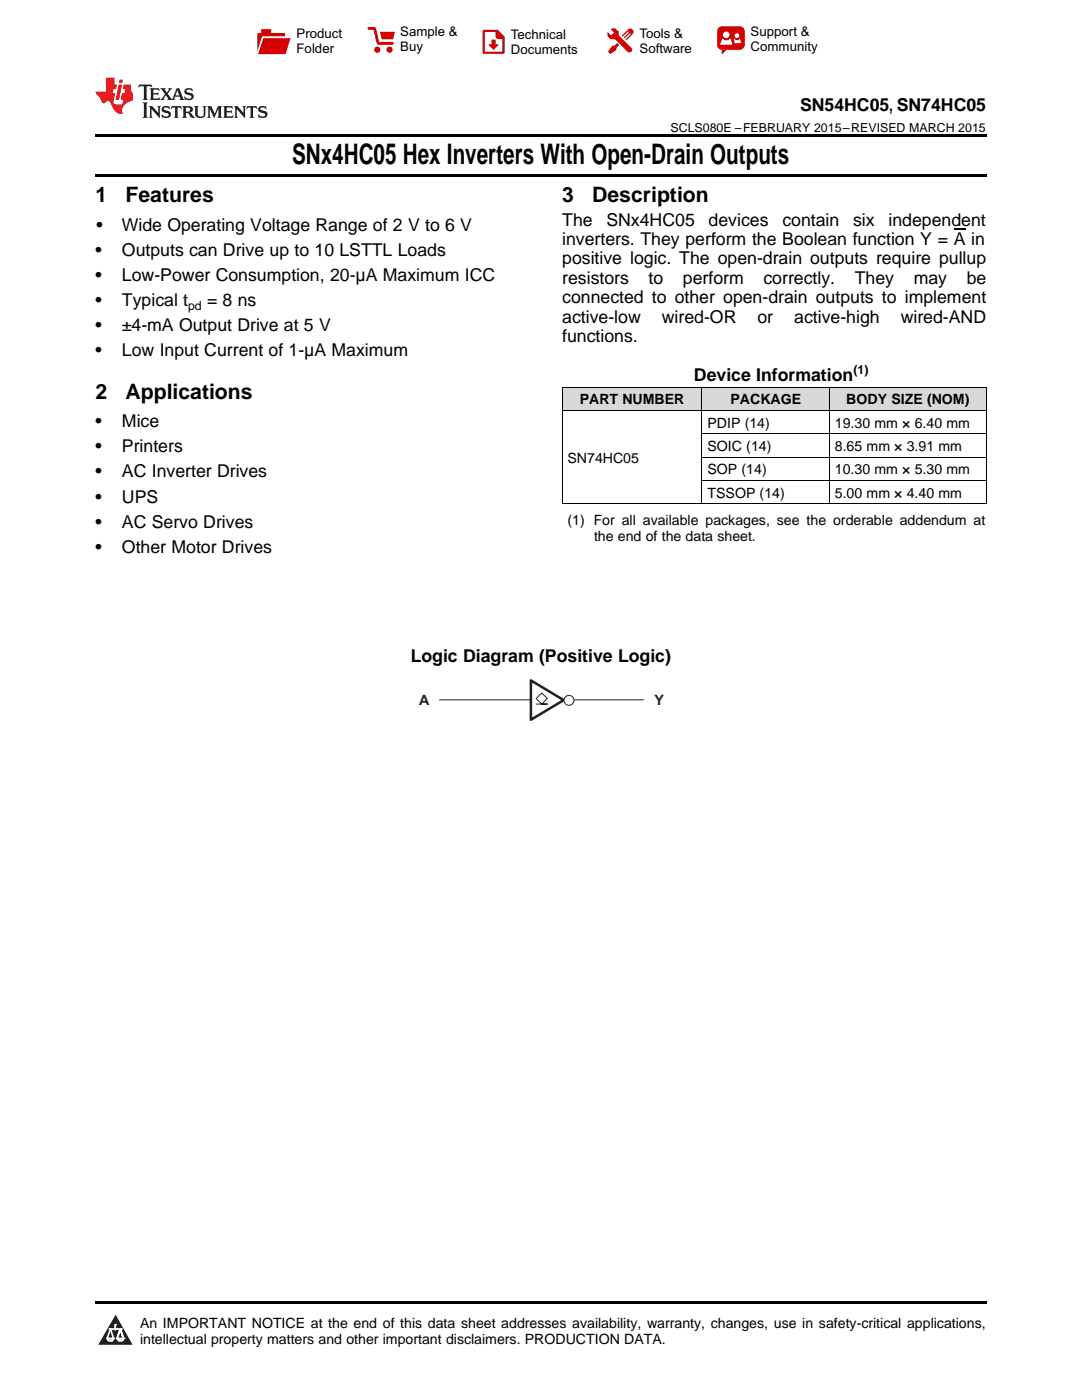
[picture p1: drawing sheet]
<svg xmlns="http://www.w3.org/2000/svg" width="216mm" height="279mm" viewBox="0 0 216 279" stroke-linecap="round" stroke-linejoin="round" font-family="sans-serif">
<g fill="#d8d8d8">
<path d="M112.2 77.3h27.9v4.7h-27.9z"/>
<path d="M140.1 77.3h25.4v4.7h-25.4z"/>
<path d="M165.5 77.3h31.3v4.7h-31.3z"/>
</g>
<path d="M23.1 262.4l3.4 6h-6.9z" fill="#231f20"/>
<path d="M21.4 267.1h1.2l-.3 .5h-.3a.55 .55 0 0 1-.6-.5z" fill-rule="evenodd" fill="#fff"/>
<path d="M21.4 267.1h1.2l-.3 .5h-.3a.55 .55 0 0 1-.6-.5z" fill="none" stroke="#231f20" stroke-width=".34"/>
<path d="M21.4 267.1l1.2 .1-.3 .4h-.5z" fill="none" stroke="#fff" stroke-width=".34"/>
<path d="M23 265.3h.1" fill="none" stroke="#fff" stroke-width=".34"/>
<path d="M23 264.4v.9z" fill="#fff"/>
<path d="M23 264.4v.9z" fill="none" stroke="#fff" stroke-width=".34"/>
<circle cx="23" cy="264.4" r=".17" fill="#fff"/>
<path d="M21.9 265.2h.1" fill="none" stroke="#fff" stroke-width=".34"/>
<path d="M21.9 265.2h2.3z" fill="#fff"/>
<path d="M21.9 265.2h2.3z" fill="none" stroke="#fff" stroke-width=".34"/>
<circle cx="24.2" cy="265.2" r=".17" fill="#fff"/>
<path d="M23.3 267.1h.1" fill="none" stroke="#fff" stroke-width=".34"/>
<path d="M24 265.2l-.7 1.9z" fill="#fff"/>
<path d="M24 265.2l-.7 1.9z" fill="none" stroke="#fff" stroke-width=".34"/>
<path d="M24 265.2l.7 1.9z" fill="#fff"/>
<path d="M24 265.2l.7 1.9z" fill="none" stroke="#fff" stroke-width=".34"/>
<path d="M24.6 267.1h.1" fill="none" stroke="#fff" stroke-width=".34"/>
<circle cx="21.4" cy="267.1" r=".17" fill="#fff"/>
<path d="M22.1 265.2l-.7 1.9z" fill="#fff"/>
<path d="M22.1 265.2l-.7 1.9z" fill="none" stroke="#fff" stroke-width=".34"/>
<path d="M22.1 265.2l.5 1.9z" fill="#fff"/>
<path d="M22.1 265.2l.5 1.9z" fill="none" stroke="#fff" stroke-width=".34"/>
<circle cx="22.6" cy="267.1" r=".17" fill="#fff"/>
<path d="M23.4 267.1h1.3a.65 .65 0 0 1-.7 .5 .65 .65 0 0 1-.6-.5z" fill-rule="evenodd" fill="#fff"/>
<path d="M23.4 267.1h1.3a.65 .65 0 0 1-.7 .5 .65 .65 0 0 1-.6-.5z" fill="none" stroke="#231f20" stroke-width=".34"/>
<path d="M23.4 267.1h1.3l-.4 .5h-.6z" fill="none" stroke="#fff" stroke-width=".34"/>
<path d="M23.3 267.1h.1" fill="none" stroke="#fff" stroke-width=".34"/>
<circle cx="24.7" cy="267.1" r=".17" fill="#fff"/>
<path d="M19 259.7h177.8v.5h-177.8z" fill="#000"/>
<path d="M87.7 139.7h40.7" fill="none" stroke="#241f21" stroke-width=".2"/>
<path d="M105.9 135.8l6.6 3.9-6.6 3.9z" fill="#fff"/>
<path d="M105.9 135.8l6.6 3.9-6.6 3.9z" fill="none" stroke="#241f21" stroke-width=".5"/>
<circle cx="113.5" cy="139.8" r=".99" fill="#fff"/>
<g fill="none" stroke="#241f21" stroke-width=".2">
<path d="M108.1 138.3l1.1 1.1-1.1 1.1-1.1-1.1zM107 140.5h2.2zM108.1 140.5h1.1z"/>
<circle cx="113.5" cy="139.8" r=".99"/>
</g>
<path d="M112.2 77.2h84.6M112.2 77.3v23.3M140.1 77.3v23.3M165.5 77.3v23.3M196.8 77.3v23.3M112.2 81.9h84.6M140.1 95.9h56.7M140.1 91.2h56.7M140.1 86.6h56.7M112.2 100.5h84.6" fill="none" stroke="#000" stroke-width=".2"/>
<path d="M19 34.8h177.8v.5h-177.8zM19 26.8h177.8v.6h-177.8z" fill="#000"/>
<path d="M27.7 16.9l-.1 .6 .6-.3h.5v.2v2.2l-.2 .4h1l-.2-.4v-2.2v-.2h.5l.6 .3-.2-.6zM29.9 17.6l.2 .4v1.6l-.2 .4h1.9l.1-.6a1.09 1.09 0 0 1-1.3 .1v-.6h.6l.4 .2v-.7l-.2 .2h-.8v-.6l.2-.1a1.01 1.01 0 0 1 1 .3l-.1-.6zM32 17.6l.9 1.2-1 1.2h.9l-.2-.3 .5-.7 .5 .7-.3 .3h1.7l-.2-.3 .1-.4h1l.1 .4-.2 .3h1l-.3-.4-.7-2h-.5l-1 2.2-.8-1.1 .9-1.1h-.9l.2 .2-.4 .7-.4-.7 .2-.2zM35.4 18l.4 1h-.8zM37 17.7a.66 .66 0 0 0-.2 .8 .66 .66 0 0 0 .6 .4l.7 .2 .1 .2a.8 .8 0 0 1-.7 .4 .8 .8 0 0 1-.7-.5l.1 .8 .2-.2a.94 .94 0 0 0 1.1 .1 .94 .94 0 0 0 .4-.9 1.48 1.48 0 0 0-1.3-.6v-.4a1.1 1.1 0 0 1 1.2 .2l-.2-.6-.2 .1-.5-.1zM28.5 20.4l.2 .4v2.3l-.2 .4h1l-.2-.4v-2.3l.2-.4zM29.7 21.2l.2 .4v1.5l-.2 .4h.8l-.3-.4 .1-1.3 1.6 1.8v-2l.2-.4h-.7l.2 .2v1.1l-1.2-1.3zM32.5 21.3a.66 .66 0 0 0-.2 .8 .66 .66 0 0 0 .6 .4l.6 .2 .2 .2a.8 .8 0 0 1-.8 .4 .8 .8 0 0 1-.7-.5l.2 .7 .2-.1a.94 .94 0 0 0 1 .1 .94 .94 0 0 0 .5-1 1.47 1.47 0 0 0-1.3-.6l-.1-.3a1.1 1.1 0 0 1 1.3 .2l-.2-.6-.2 .1-.5-.2zM34.3 21.2l-.2 .6a.64 .64 0 0 1 .8-.3v1.6l-.2 .4h1l-.3-.4 .1-1.6a.66 .66 0 0 1 .8 .3l-.2-.6zM36.3 21.2l.3 .4v1.5l-.3 .4h1l-.2-.2v-.7h.5l.1 .1a.8 .8 0 0 0 1.2 .7l-1-1a.62 .62 0 0 0 .6-.5 .62 .62 0 0 0-.6-.7zM37.1 21.5h.1a.48 .48 0 0 1 .6 0 .48 .48 0 0 1 .1 .6l-.2 .1-.6 .1zM38.7 21.2l.2 .2a2.29 2.29 0 0 0 .4 2 1.05 1.05 0 0 0 1.7-.7v-1.3l.2-.2h-.8l.2 .4v1.1a.61 .61 0 0 1-.6 .6 .61 .61 0 0 1-.6-.6v-1.1l.3-.4zM41.3 21.2l.3 .4v1.5l-.3 .4h.8l-.2-.4v-1.4l.8 1.9 .9-1.9v1.4l-.2 .4h.9l-.2-.4v-1.5l.2-.4h-.8l-.7 1.5-.6-1.5zM44.5 21.2l.2 .4v1.5l-.2 .4h1.9l.2-.6a1.1 1.1 0 0 1-1.4 .2v-.7h.6l.4 .2v-.6l-.2 .1-.8 .1v-.6l.2-.1a1.02 1.02 0 0 1 1.1 .2l-.2-.5zM46.7 21.2l.2 .4v1.5l-.2 .4h.8l-.3-.4 .1-1.3 1.6 1.8v-2l.2-.4h-.7l.2 .2v1.1l-1.2-1.3zM49.3 21.2l-.1 .6a.64 .64 0 0 1 .8-.3v1.6l-.3 .4h1l-.2-.4v-1.6a.66 .66 0 0 1 .8 .3l-.1-.6zM51.7 21.3a.66 .66 0 0 0-.2 .7 .66 .66 0 0 0 .7 .5l.6 .2 .1 .2a.8 .8 0 0 1-.7 .4 .8 .8 0 0 1-.7-.5l.1 .7 .2-.1a.94 .94 0 0 0 1.1 .1 .94 .94 0 0 0 .4-1 1.48 1.48 0 0 0-1.2-.6l-.1-.3a1.1 1.1 0 0 1 1.2 .2l-.2-.6-.1 .1-.6-.2z" fill="#231f20"/>
<path d="M21.1 15.5v2.8h-2v.4l.9 .9a.96 .96 0 0 0 1 1 .59 .59 0 0 1 .5-.4 .59 .59 0 0 1 .5 .3l.4 .8a1.61 1.61 0 0 0 2.1 1.3 1.63 1.63 0 0 1 1.1-2.2l.9-.3v-1.5a1.6 1.6 0 0 1-.4-1.7h-1.4l-.2 .9h.5l-.2 .8h-.5l-.2 1v.3h.5l-.2 .9h-.7a.74 .74 0 0 1-1-.6l.3-1.6h-.5l.2-.8h.5l.1-.9h-.4v-1.4zM23.7 16.9l-.7 3h.8l.6-3zM23.8 15.9l-.1 .7h.7l.2-.7z" fill="#ee1d23"/>
<g fill="#d60000">
<path d="M52.1 5.8h2v.8h2.8v4.2h-5.5v-4.2h.7z" fill-rule="evenodd"/>
<path d="M52.4 7.5h5.6l-1 3.3h-5.6z" fill-rule="evenodd"/>
</g>
<path d="M52.4 7.4h5.7l-.1 .1h-5.5l-1.1 3.3z" fill-rule="evenodd" fill="#fff"/>
<path d="M52.4 7.4h5.7l-.1 .1h-5.5l-1.1 3.3z" fill="none" stroke="#fff" stroke-width=".2"/>
<path d="M73.6 5.7h1.1l.7 2.9h2.9" fill="none" stroke="#d60000" stroke-width=".55"/>
<g fill="#d60000">
<path d="M75.8 6.3h3l-.4 1.6h-2.2z" fill-rule="evenodd"/>
<circle cx="75.3" cy="9.9" r=".62"/>
<circle cx="77.7" cy="9.9" r=".62"/>
</g>
<path d="M96.5 6.2h2.7l1.3 1.2v3.1h-4z" fill="none" stroke="#d60000" stroke-width=".44"/>
<g fill="#d60000">
<path d="M98.1 7.9h.8v1h.5l-.9 1.1-1-1v-.1h.6z" fill-rule="evenodd"/>
<path d="M98.9 6.2h.3l1.3 1.2v.4h-1.3l-.3-.4z" fill-rule="evenodd"/>
<path d="M121.9 5.7h.8l.7 .6 .1 .7 2.5 2.5-.8 .8-2.3-2.3-1.1-.2-.6-.6v-.8l.7 .6 .5-.4v-.2l-.5-.5z" fill-rule="evenodd"/>
<path d="M122.2 9.1h.4l.5-.5 .4 .4-.5 .5v.4l-1.2 .9-.5-.5z" fill-rule="evenodd"/>
<path d="M125.3 5.9a.67 .67 0 0 1 .9 0 .67 .67 0 0 1 0 .9z" fill-rule="evenodd"/>
<path d="M125.3 5.9l.9 .9-1.2 1.2h-.2v-.2l1-.9v-.2h-.2l-.9 1h-.2v-.2l.9-1 .1-.2h-.3l-.9 1h-.2v-.2z" fill-rule="evenodd"/>
<circle cx="125.6" cy="9.9" r=".54"/>
</g>
<path d="M123.3 6.3v.7" fill="none" stroke="#d60000" stroke-width=".2"/>
<g fill="#d60000">
<path d="M143.4 5.5l.6-.2h3.6a.95 .95 0 0 1 1 .9v2.8a.95 .95 0 0 1-1 .9h-3.6a.95 .95 0 0 1-.9-.9v-2.8z" fill-rule="evenodd"/>
<path d="M144 9.9h.9l-.7 .9h-.2z" fill-rule="evenodd"/>
</g>
<g fill="#fff">
<path d="M146.6 8.6h1.3z"/>
<path d="M144.1 7.8h.3l.1 .2h.8l.2-.2h.3l.4 1.1h-2.5z" fill-rule="evenodd"/>
<path d="M146.4 7.8h.3l.1 .2h.5l.2-.2h.2l.2 .8h-1.3z" fill-rule="evenodd"/>
<circle cx="144.9" cy="6.9" r=".65"/>
<circle cx="147" cy="7.1" r=".48"/>
</g>
<path d="M190.3 45.8h2.4" fill="none" stroke="#000" stroke-width=".25"/>
<text font-size="5.6" x="58.3" y="32.8">SNx4HC05 Hex Inverters With Open-Drain Outputs</text>
<g font-size="4.2">
<text x="19" y="40.4">1</text>
<text x="25" y="40.4">Features</text>
<text x="112.2" y="40.4">3</text>
<text x="118.2" y="40.4">Description</text>
<text x="19" y="79.6">2</text>
<text x="25" y="79.6">Applications</text>
</g>
<g font-size="3.5">
<text x="159.6" y="22.2">SN54HC05, SN74HC05</text>
<text x="19.2" y="46.1">•</text>
<text x="24.3" y="46.1">Wide Operating Voltage Range of 2 V to 6 V</text>
<text x="112.2" y="45">The</text>
<text x="121" y="45">SNx4HC05</text>
<text x="141.4" y="45">devices</text>
<text x="156.1" y="45">contain</text>
<text x="170.2" y="45">six</text>
<text x="177.3" y="45">independent</text>
<text x="19" y="51.1">•</text>
<text x="24.3" y="51.1">Outputs can Drive up to 10 LSTTL Loads</text>
<text x="112.2" y="48.9">inverters. They perform the Boolean function Y = A in</text>
<text x="112.2" y="52.8">positive logic. The open-drain outputs require pullup</text>
<text x="19" y="56.1">•</text>
<text x="24.3" y="56.1">Low-Power Consumption, 20-μA Maximum ICC</text>
<text x="112.2" y="56.7">resistors</text>
<text x="129.4" y="56.7">to</text>
<text x="136.3" y="56.7">perform</text>
<text x="152.3" y="56.7">correctly.</text>
<text x="170.6" y="56.7">They</text>
<text x="182.3" y="56.7">may</text>
<text x="192.9" y="56.7">be</text>
<text x="19" y="61.1">•</text>
<text x="24.3" y="61.1">Typical t</text>
<text x="41.3" y="61.1">= 8 ns</text>
<text x="112.2" y="60.5">connected to other open-drain outputs to implement</text>
<text x="112.2" y="64.4">active-low</text>
<text x="132.1" y="64.4">wired-OR</text>
<text x="151.1" y="64.4">or</text>
<text x="158.5" y="64.4">active-high</text>
<text x="179.7" y="64.4">wired-AND</text>
<text x="19" y="66.1">•</text>
<text x="19" y="71.1">•</text>
<text x="24.3" y="66.1">±4-mA Output Drive at 5 V</text>
<text x="24.3" y="71.1">Low Input Current of 1-μA Maximum</text>
<text x="112.2" y="68.3">functions.</text>
<text x="138.5" y="76">Device Information</text>
<text x="19" y="85.3">•</text>
<text x="24.3" y="85.3">Mice</text>
<text x="19" y="90.3">•</text>
<text x="19" y="95.3">•</text>
<text x="24.3" y="90.3">Printers</text>
<text x="24.3" y="95.3">AC Inverter Drives</text>
<text x="19" y="100.3">•</text>
<text x="24.3" y="100.3">UPS</text>
<text x="19" y="105.3">•</text>
<text x="24.3" y="105.3">AC Servo Drives</text>
<text x="19" y="110.3">•</text>
<text x="24.3" y="110.3">Other Motor Drives</text>
<text x="82" y="132">Logic Diagram (Positive Logic)</text>
</g>
<g font-size="2.9" fill="#241f21">
<text x="83.6" y="140.8">A</text>
<text x="130.6" y="140.8">Y</text>
</g>
<g font-size="2.8">
<text x="115.7" y="80.7">PART NUMBER</text>
<text x="145.8" y="80.7">PACKAGE</text>
<text x="168.9" y="80.7">BODY SIZE (NOM)</text>
<text x="141.2" y="85.3">PDIP (14)</text>
<text x="141.2" y="90">SOIC (14)</text>
<text x="166.6" y="85.3">19.30 mm × 6.40 mm</text>
<text x="166.6" y="90">8.65 mm × 3.91 mm</text>
<text x="113.2" y="92.3">SN74HC05</text>
<text x="141.2" y="94.7">SOP (14)</text>
<text x="166.6" y="94.7">10.30 mm × 5.30 mm</text>
<text x="141.2" y="99.3">TSSOP (14)</text>
<text x="166.6" y="99.3">5.00 mm × 4.40 mm</text>
<text x="113.2" y="104.8">(1) For all available packages, see the orderable addendum at</text>
<text x="118.5" y="108">the end of the data sheet.</text>
<text x="27.9" y="265">An IMPORTANT NOTICE at the end of this data sheet addresses availability, warranty, changes, use in safety-critical applications,</text>
<text x="27.9" y="268.2">intellectual property matters and other important disclaimers. PRODUCTION DATA.</text>
</g>
<g font-size="2.6">
<text x="59.2" y="7.6">Product</text>
<text x="59.2" y="10.6">Folder</text>
<text x="79.9" y="7.3">Sample &amp;</text>
<text x="79.9" y="10.2">Buy</text>
<text x="101.9" y="7.8">Technical</text>
<text x="101.9" y="10.8">Documents</text>
<text x="127.6" y="7.6">Tools &amp;</text>
<text x="127.6" y="10.6">Software</text>
<text x="149.8" y="7.2">Support &amp;</text>
<text x="149.8" y="10.2">Community</text>
</g>
<g font-size="2.5">
<text x="133.8" y="26.3">SCLS080E –FEBRUARY 2015–REVISED MARCH 2015</text>
<text x="37.5" y="61.8">pd</text>
<text x="170.3" y="74.6">(1)</text>
</g>
</svg>
